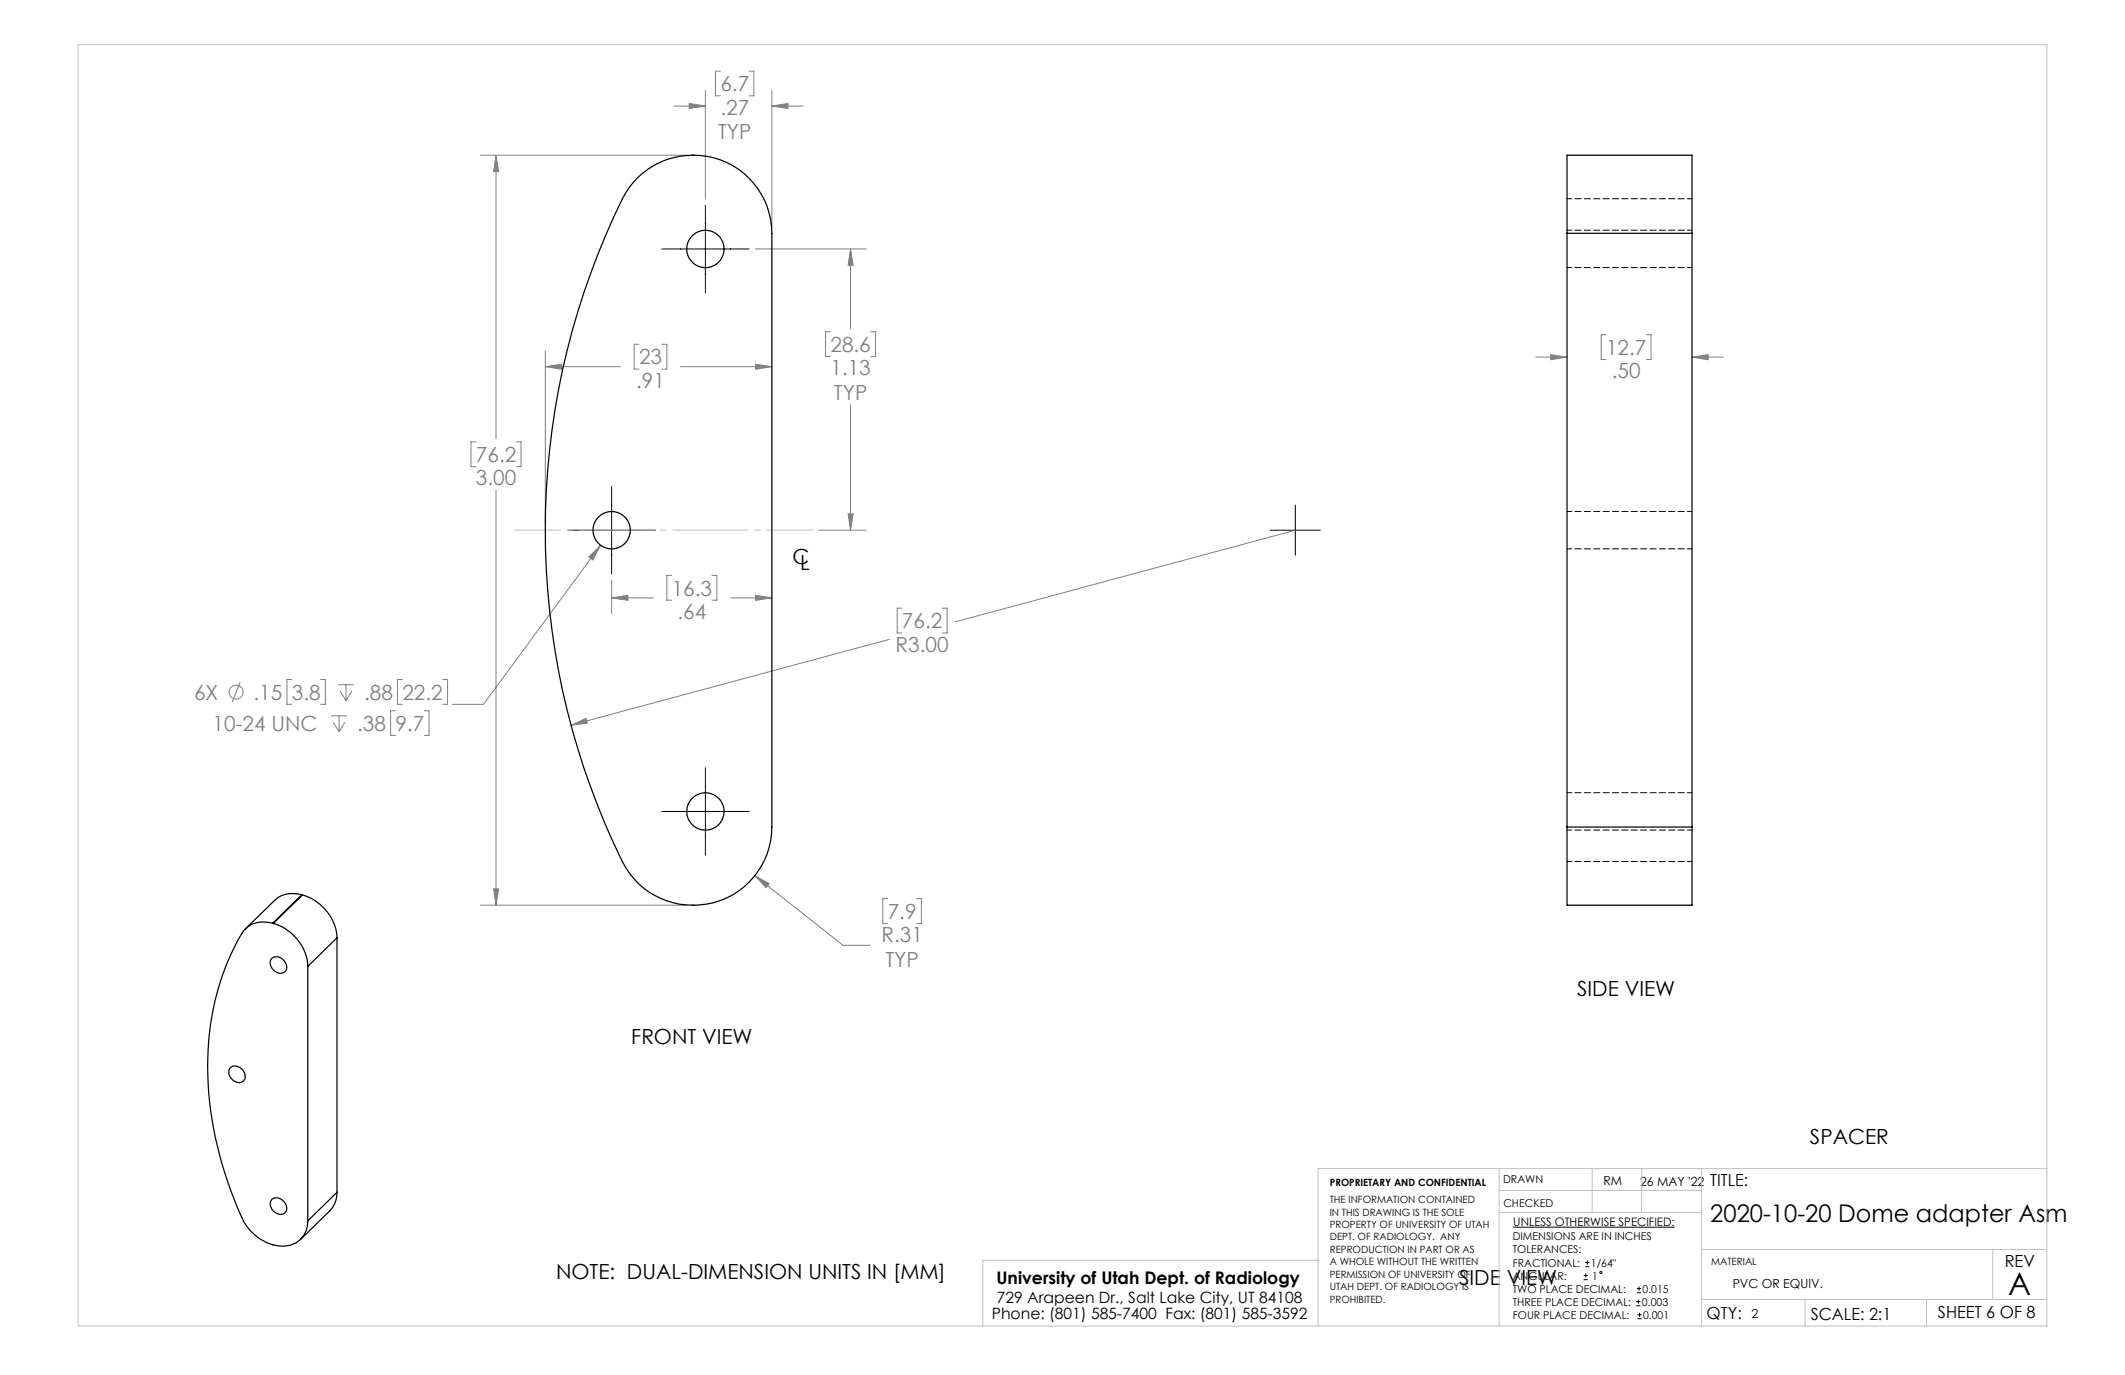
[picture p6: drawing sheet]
<svg xmlns="http://www.w3.org/2000/svg" width="432mm" height="279mm" viewBox="0 0 432 279" stroke-linecap="round" stroke-linejoin="round" font-family="sans-serif">
<g fill="none" stroke="#808080" stroke-width=".2">
<path d="M143.3 18.4v22M146.4 14.5h-1v5h1M152.2 14.5h1v5h-1M156.8 18.4v27.7M97.6 31.5h42.1M100.8 31.5l.5 3.4h-1zM100.8 31.5v57.6M137 21.6h6.3M140.1 21l3.2 .6-3.2 .4zM156.8 21.6l3.3-.6v1zM156.8 21.6h6.4M153.5 50.6h22.5"/>
<path d="M172.8 50.6v16.2M172.8 50.6l.6 3.3h-1.1zM110.8 74.5l3.3-.5v1zM110.8 71.3v35.2M110.8 74.5h15.3M129.8 70h-.9v5h.9M134.5 70h1v5h-1M138.3 74.5h18.5M153.5 74l3.3 .5-3.3 .5zM168.7 67.4h-1v5.1h1M177 67.4h.9v5.1h-.9M312.1 72.6h6.3"/>
<path d="M315.1 72.1l3.3 .5-3.3 .5zM326.3 68h-.9v5.1h.9M334.5 68h1v5.1h-1M343.8 72.6l3.3-.5v1zM343.8 72.6h6.4M96.7 89.8h-1v5h1M100.8 99.6v84.3M104.9 89.8h1v5h-1M172.8 82.3v25.4M119.7 113.2l2.3-2.4-1.5 3zM122 110.8l-23.8 32.3h-6.3M124.3 117.9v6.8"/>
<path d="M136.5 116.9h-1v5.1h1M144.7 116.9h1v5.1h-1M166.4 107.7h9.6M172.3 104.4h1.1l-.6 3.3zM263.2 107.7l-69.1 18.7M48.8 138.6l-1.6 4.1M59.3 138.1h-1v5h1M65.2 138.1h.9v5h-.9M68.7 139.1h3.2M70.3 139.1v3.2M81.8 138.1h-1v5h1M90 138.1h.9v5h-.9"/>
<path d="M124.3 121.5l3.3-.5v1zM124.3 121.5h8.5M148.4 121.5h8.4M153.5 121l3.3 .5-3.3 .5zM180.7 129.9l-64.7 17.5M183.3 123.6h-1v5h1M191.5 123.6h.9v5h-.9M67.3 145.5h3.2M67.7 146.8l1.2 1.9M68.9 145.5v3.2M69.1 140.4l1.2 1.9M70.1 146.8l-1.2 1.9"/>
<path d="M71.5 140.4l-1.2 1.9M80.3 144.4h-.9v5h.9M86.2 144.4h1v5h-1M116 147.4l3.1-1.4 .2 1zM153.4 177.9l2.9 1.7-.6 .8zM153.4 177.9l17.9 14.2h5.5M97.6 183.9h41.9M100.3 180.6h1l-.5 3.3zM180.4 182.6h-1v5h1M186.2 182.6h1v5h-1"/>
<circle cx="48" cy="140.6" r="1.42"/>
</g>
<g fill="none" stroke="#000" stroke-width=".2">
<path d="M134.5 50.6h17.7M143.3 41.7v17.8M124.3 98.8v17.8M115.4 107.7h17.8M258.1 107.7h10.2M263.2 102.7v10.1M143.3 156v17.8M134.5 164.9h17.7M307.5 249.4h32.8M321.8 259.2h.8M322.1 257.4h.9M322.1 256.5h.9"/>
<path d="M322.2 258.8v.8M322.5 256.1v.9M321.8 260h.8M332.5 265.3h.8M332.5 264.5h.8M332.6 262.7h.9M332.6 261.8h.9M332.7 268h.9M332.7 267.2h.9M332.9 264.1v.8M333.1 261.4v.9M333.2 266.7v.9"/>
<circle cx="325.3" cy="258.6" r=".2"/>
</g>
<path d="M165.2 107.7h-60.7" fill="none" stroke="#c0c0c0" stroke-width=".2" stroke-dasharray="15.2 1.3 1.3 1.3" stroke-dashoffset="5.9"/>
<g fill="none" stroke="#c0c0c0" stroke-width=".2">
<path d="M15.9 9.1h400v260.4h-400zM304.6 237.5v32M323.5 237.5v8.9M333.6 237.5v8.9M345.8 237.5v32M415.9 237.5h-148.1v32M267.8 256.1h-68.1v13.4M304.6 246.4h41.2M304.6 241.9h41.2M345.8 253.9h70.1M404.9 253.9v10.2M345.8 264.1h70.1"/>
<path d="M366.8 264.1v5.4M391.5 264.1v5.4"/>
</g>
<g fill="#808080">
<path d="M172.8 50.6l.6 3.3h-1.1zM172.3 104.4h1.1l-.6 3.3z"/>
<path d="M116 147.4l3.3-.4-.2-1zM100.3 180.6h1l-.5 3.3zM100.8 31.5l.5 3.4h-1zM153.5 74l3.3 .5-3.3 .5zM110.8 74.5l3.3-.5v1zM153.5 121l3.3 .5-3.3 .5zM124.3 121.5l3.3-.5v1zM156.8 21.6l3.3-.6v1zM140.1 21l3.2 .6-3.2 .4zM119.7 113.2l.8 .6 1.5-3zM153.4 177.9l2.3 2.5 .6-.8zM315.1 72.1l3.3 .5-3.3 .5zM343.8 72.6l3.3-.5v1z"/>
</g>
<g fill="none" stroke="#000" stroke-width=".25">
<path d="M129.6 36a16 16 0 0 1 17.4-3.3 16 16 0 0 1 9.8 14.7v120.7a16 16 0 0 1-12.4 15.4 16 16 0 0 1-17.9-8.4 152.3 152.3 0 0 1 .6-135.9l.8-1.1zM318.4 47.4v-15.9h25.4v15.9M318.4 47.4v120.7M318.4 47.4h25.4M343.8 47.4v120.7M318.4 168.1v15.8h25.4v-15.8M318.4 168.1h25.4M55.3 194.7a2.01 2.01 0 0 1 2.3 .3 2.01 2.01 0 0 1 .4 2.3 1.8 1.8 0 0 1-2.9-.8l-.2-.9 .1-.5zM55.4 187.6a5.3 5.3 0 0 0-6.3 2.1 54.9 54.9 0 0 0-6.5 34.1 76.2 76.2 0 0 0 7.1 24.8 8.9 8.9 0 0 0 9.4 4.4 4.9 4.9 0 0 0 3.4-4.9M55.4 187.6h.1M55.5 187.6a9.7 9.7 0 0 1 7 8.8M61.3 181.8a5.7 5.7 0 0 0-5.5 1.2l-5.9 5.7"/>
<path d="M61.3 181.8l-5.9 5.8M61.3 181.8l.2 .1M61.5 181.9a9.7 9.7 0 0 1 7 8.7M61.5 181.9l-6 5.7M62.5 196.4v51.7M68.5 190.6l-6 5.8M68.5 190.6v51.7M46.9 216.9a2 2 0 0 1 2.3 .3 2 2 0 0 1 .4 2.3 1.81 1.81 0 0 1-2.9-.8l-.2-1.1zM55.3 243.7a2.03 2.03 0 0 1 2.3 .3 2.03 2.03 0 0 1 .4 2.3 1.87 1.87 0 0 1-3-1.1l-.1-.9zM68.5 242.3a5.2 5.2 0 0 1-1.5 3.8l-5.9 5.7M68.5 242.3l-6 5.8"/>
<circle cx="143.3" cy="50.6" r="3.8"/>
<circle cx="124.3" cy="107.7" r="3.8"/>
<circle cx="143.3" cy="164.9" r="3.8"/>
</g>
<path d="M318.4 40.4h25.4M318.4 54.4h25.4M343.8 46.8h-25.4M318.4 111.5h25.4M343.8 103.9h-25.4M318.4 175.1h25.4M318.4 168.7h25.4M343.8 161.1h-25.4" fill="none" stroke="#000" stroke-width=".2" stroke-dasharray="1.3 .6" stroke-dashoffset=".3"/>
<text font-size="6.3" x="408.1" y="263.1">A</text>
<text font-size="4.9" x="347.5" y="248.2">2020-10-20 Dome adapter Asm</text>
<g font-size="4.2" fill="#808080">
<text x="146.4" y="18.6">6.7</text>
<text x="146.4" y="23.3">.27</text>
<text x="145.9" y="28.3">TYP</text>
<text x="168.8" y="71.5">28.6</text>
<text x="129.9" y="74">23</text>
<text x="168.8" y="76.3">1.13</text>
<text x="326.3" y="72.1">12.7</text>
<text x="327.5" y="76.9">.50</text>
<text x="129.3" y="78.8">.91</text>
<text x="169.4" y="81.3">TYP</text>
<text x="96.7" y="93.9">76.2</text>
<text x="96.7" y="98.6">3.00</text>
<text x="136.5" y="121">16.3</text>
<text x="137.7" y="125.8">.64</text>
<text x="183.3" y="127.7">76.2</text>
<text x="182" y="132.4">R3.00</text>
<text x="39.4" y="142.2">6X</text>
<text x="51.5" y="142.2">.15</text>
<text x="59.3" y="142.2">3.8</text>
<text x="74" y="142.2">.88</text>
<text x="81.8" y="142.2">22.2</text>
<text x="43.2" y="148.5">10-24 UNC</text>
<text x="72.6" y="148.5">.38</text>
<text x="80.4" y="148.5">9.7</text>
<text x="179.1" y="191.5">R.31</text>
<text x="180.4" y="186.7">7.9</text>
<text x="179.9" y="196.5">TYP</text>
</g>
<g font-size="4.2">
<text x="161" y="114.7">C</text>
<text x="162.6" y="115.9">L</text>
<text x="320.5" y="202.5">SIDE VIEW</text>
<text x="128.3" y="212.1">FRONT VIEW</text>
<text x="367.8" y="232.4">SPACER</text>
<text x="113" y="260">NOTE: DUAL-DIMENSION UNITS IN [MM]</text>
<text x="296.5" y="261.1">SIDE VIEW</text>
</g>
<text font-size="3.5" x="202.5" y="260.9">University of Utah Dept. of Radiology</text>
<g font-size="3.4">
<text x="347.5" y="240.9">TITLE:</text>
<text x="407.4" y="257.6">REV</text>
<text x="346.8" y="268.1">QTY:</text>
<text x="368" y="268.1">SCALE: 2:1</text>
<text x="393.8" y="267.9">SHEET 6 OF 8</text>
</g>
<g font-size="3.2">
<text x="201.5" y="268">Phone: (801) 585-7400 Fax: (801) 585-3592</text>
<text x="202.6" y="264.8">729 Arapeen Dr., Salt Lake City, UT 84108</text>
</g>
<g font-size="2.5">
<text x="325.8" y="240.8">RM</text>
<text x="333.3" y="240.9">26 MAY '22</text>
<text x="352.1" y="261.7">PVC OR EQUIV.</text>
<text x="355.9" y="267.9">2</text>
</g>
<text font-size="2.4" x="307.5" y="249.1">UNLESS OTHERWISE SPECIFIED:</text>
<g font-size="2.2">
<text x="305.4" y="240.4">DRAWN</text>
<text x="305.5" y="245.3">CHECKED</text>
<text x="307.4" y="252.1">DIMENSIONS ARE IN INCHES</text>
<text x="307.4" y="254.7">TOLERANCES:</text>
<text x="307.4" y="257.4">FRACTIONAL:</text>
<text x="323.3" y="257.4">1/64&quot;</text>
<text x="307.4" y="262.7">TWO PLACE DECIMAL:</text>
<text x="307.4" y="260">ANGULAR:</text>
<text x="323.5" y="260">1</text>
<text x="333.8" y="262.7">0.015</text>
<text x="307.4" y="265.3">THREE PLACE DECIMAL:</text>
<text x="307.4" y="268">FOUR PLACE DECIMAL:</text>
<text x="333.6" y="265.3">0.003</text>
<text x="333.9" y="268">0.001</text>
</g>
<g font-size="2">
<text x="270.2" y="244.5">THE INFORMATION CONTAINED</text>
<text x="270.2" y="241.1">PROPRIETARY AND CONFIDENTIAL</text>
<text x="270.2" y="247">IN THIS DRAWING IS THE SOLE</text>
<text x="270.2" y="249.5">PROPERTY OF UNIVERSITY OF UTAH</text>
<text x="270.2" y="252.1">DEPT. OF RADIOLOGY. ANY</text>
<text x="270.2" y="254.6">REPRODUCTION IN PART OR AS</text>
<text x="270.2" y="257.1">A WHOLE WITHOUT THE WRITTEN</text>
<text x="347.7" y="257.1">MATERIAL</text>
<text x="270.2" y="259.6">PERMISSION OF UNIVERSITY OF</text>
<text x="270.2" y="262.1">UTAH DEPT. OF RADIOLOGY IS</text>
<text x="270.2" y="264.7">PROHIBITED.</text>
</g>
</svg>
